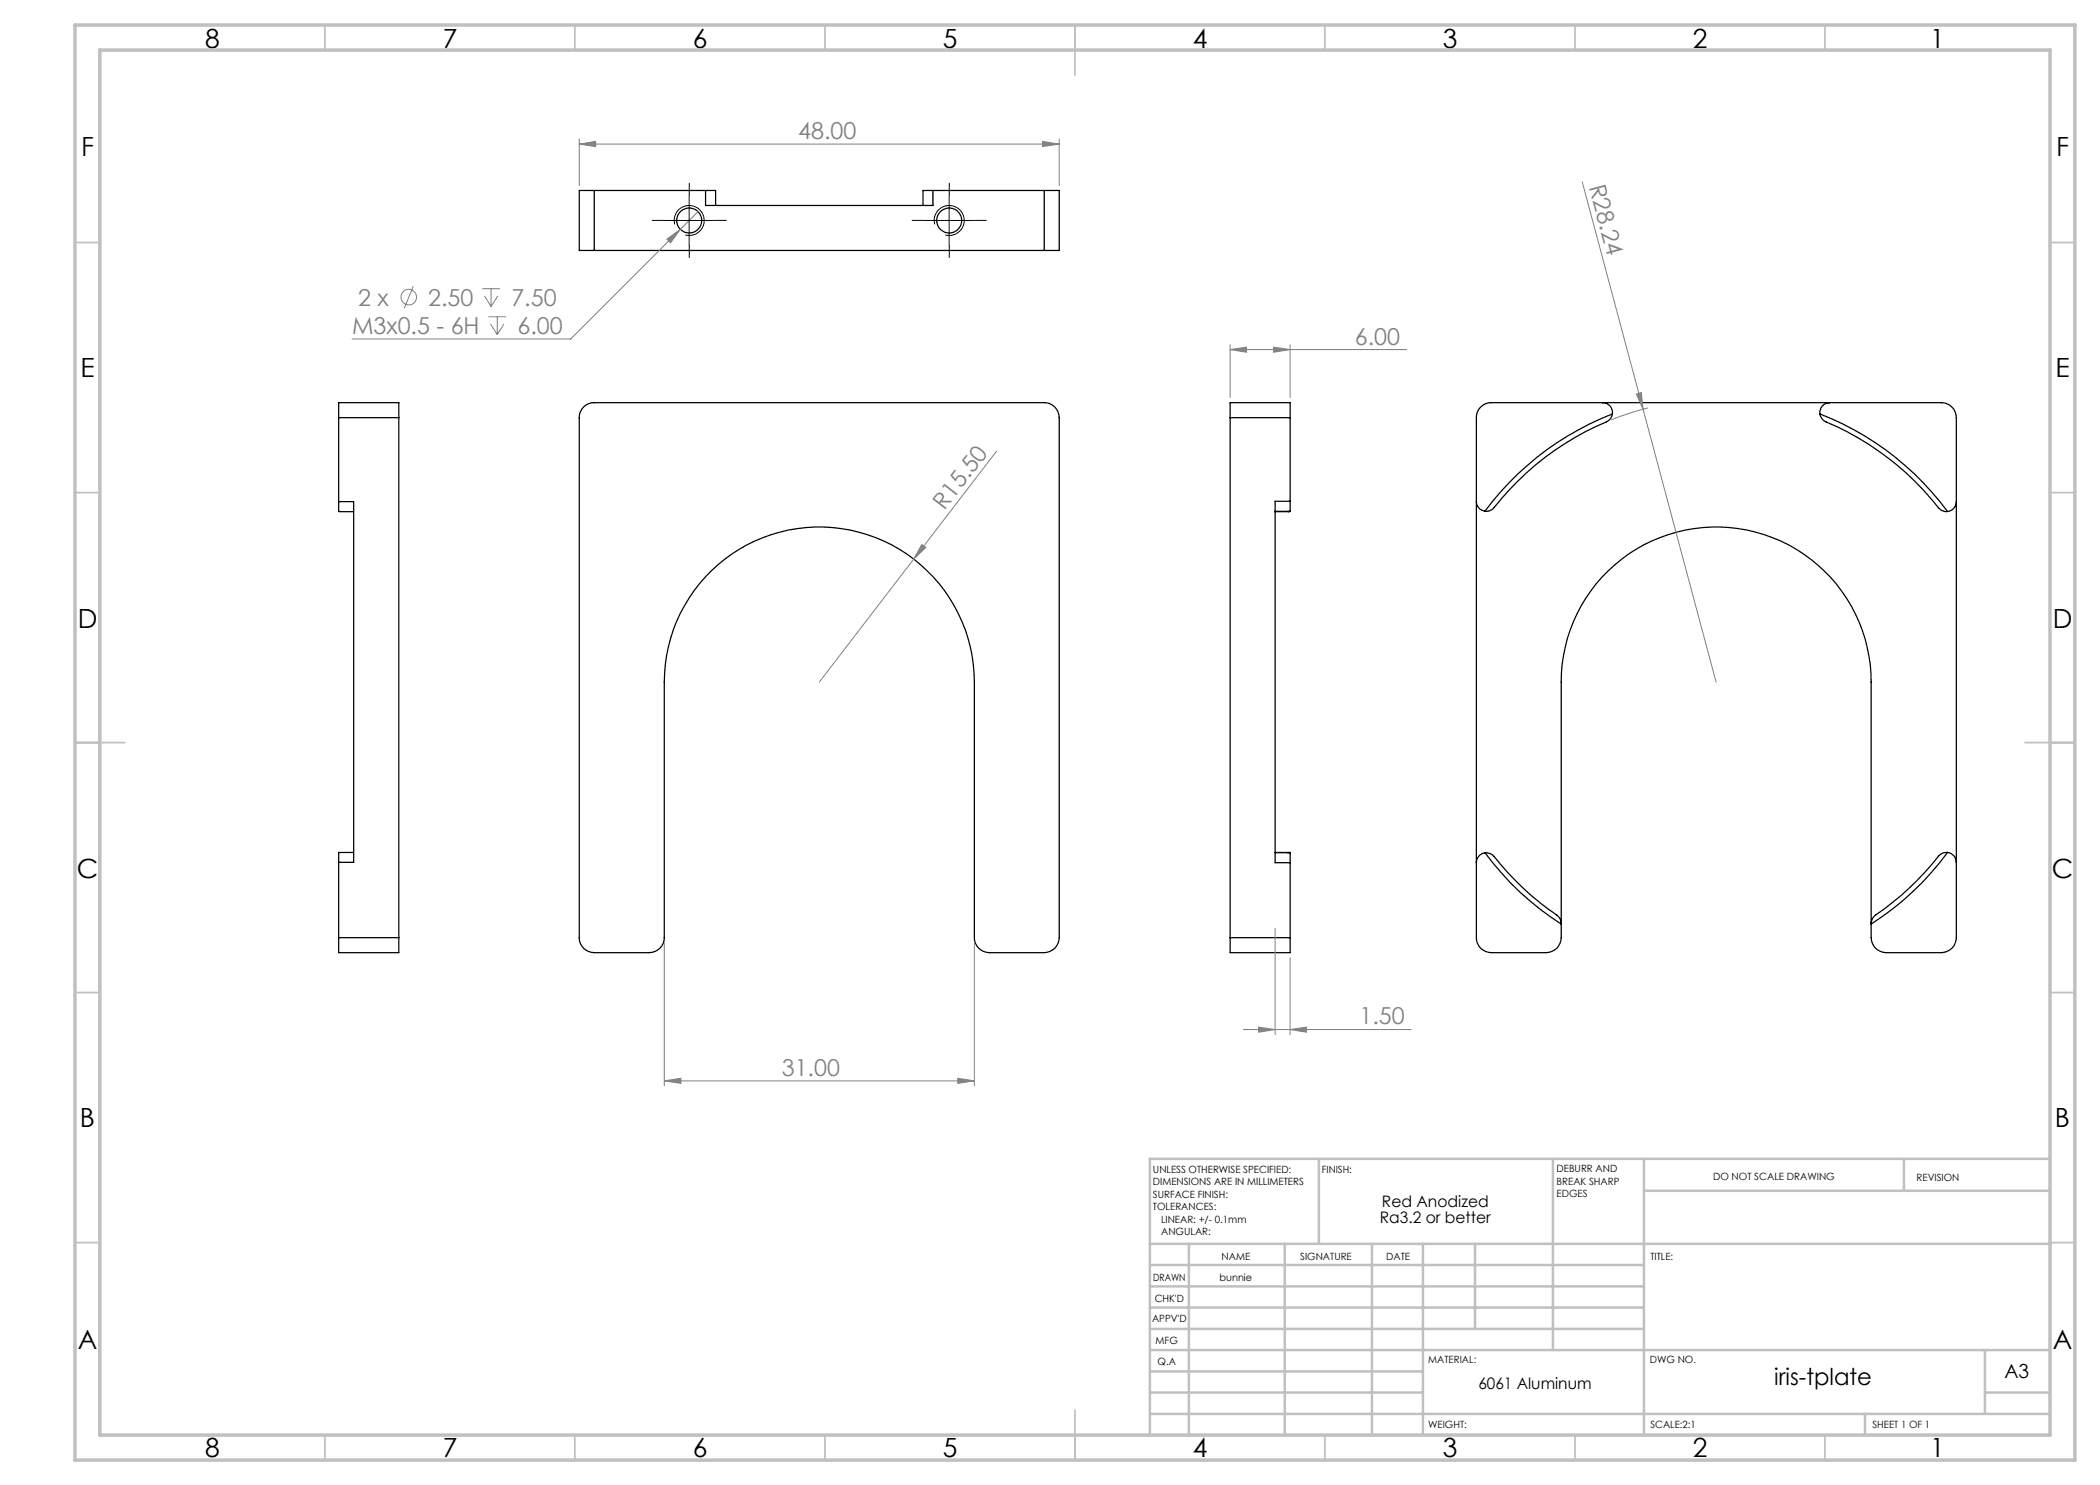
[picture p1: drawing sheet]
<svg xmlns="http://www.w3.org/2000/svg" width="420mm" height="297mm" viewBox="0 0 420 297" stroke-linecap="round" stroke-linejoin="round" font-family="sans-serif">
<g fill="none" stroke="#000" stroke-width=".25">
<path d="M118.9 38.1h-3v12h3M118.9 38.1v12M118.9 38.1h22.2M141.1 38.1h2v3M141.1 38.1v3h45.5v-3M186.6 38.1h-2v3M186.6 38.1h22.2M208.8 38.1h3v12h-3M208.8 38.1v12M118.9 50.1h89.9M67.7 83.5v-3h12.1v3M67.7 83.5h12.1"/>
<path d="M67.7 83.5v16.8M79.8 83.5v104M116.7 81.4a2.88 2.88 0 0 1 2.2-.9h89.9a3 3 0 0 1 3 3v104a3 3 0 0 1-3 3h-10.9a3 3 0 0 1-3-3v-51.1a31 31 0 0 0-31-31 31 31 0 0 0-31 31v51.1a3 3 0 0 1-3 3h-11a2.95 2.95 0 0 1-3-3v-104a2.87 2.87 0 0 1 .8-2.1zM246 83.5v-3h12v3M246 83.5h12M246 83.5v104M258 83.5v16.8M296.1 81.4a2.88 2.88 0 0 1 2.2-.9h90a3 3 0 0 1 3 3v104a3 3 0 0 1-3 3h-11.1a3 3 0 0 1-3-3v-51.1a31 31 0 0 0-31-31 31 31 0 0 0-31 31v51.1a3 3 0 0 1-3 3h-10.9a2.95 2.95 0 0 1-3-3v-104a2.87 2.87 0 0 1 .8-2.1zM320.5 80.5a1.96 1.96 0 0 1 2 2.3M322.5 82.8a2 2 0 0 1-1.2 1.6 56.2 56.2 0 0 0-22.6 17.3 1.87 1.87 0 0 1-1.7 .5M322.5 82.8a57.4 57.4 0 0 0-25.5 19.4M364 82.8a2.08 2.08 0 0 0 1.2 1.6 57.5 57.5 0 0 1 22.9 17.5l1 .4h.4"/>
<path d="M364 82.8a57.4 57.4 0 0 1 25.5 19.5M366 80.5a1.96 1.96 0 0 0-2 2.3M67.7 100.3v2h.2M67.7 100.3h3v72.2h-3M67.9 102.3h2.8M255 102.3h2.8M258 100.3v1.9M258 102.2l-.5 .1M258 102.2l-3 .1M258 100.3h-3v72.2h3M295.3 100.3a1.94 1.94 0 0 0 1.7 1.9M391.3 100.3a2 2 0 0 1-1.8 2"/>
<path d="M67.7 172.5v15M70.7 170.5h-3v2M255 170.5l3 .1M255 170.5h2.8M257.5 170.5l.5 .1M258 170.6v1.9M258 172.5v15M297 170.6a2.07 2.07 0 0 1 1.8 .7 56.6 56.6 0 0 0 12.6 11.8 1.96 1.96 0 0 1 .8 1.6M297 170.6a56.4 56.4 0 0 0 15.2 14.2M297 170.6a2.01 2.01 0 0 0-1.7 1.9M389.5 170.5a57.5 57.5 0 0 1-15.3 14.3M389.5 170.5a1.99 1.99 0 0 0-1.8 .7 59.6 59.6 0 0 1-13 12.2l-.3 .4-.2 .9"/>
<path d="M389.5 170.5a2 2 0 0 1 1.8 2M67.7 187.5v3h12.1v-3M67.7 187.5h12.1M246 187.5v3h12v-3M246 187.5h12"/>
<circle cx="137.8" cy="44.1" r="2.51"/>
<circle cx="189.8" cy="44.1" r="2.51"/>
</g>
<g fill="none" stroke="#808080" stroke-width=".2">
<path d="M115.9 28.8l3.2-.5v1zM115.9 27.8v9.3M115.9 28.8h95.9M208.5 28.3l3.3 .5-3.3 .5zM211.8 27.8v9.3M316.4 36.4l12.2 45.4M82.7 57.2l-1.8 4.5M96.4 57.7h3.6M96.9 59.2l1.3 2.1M98.2 57.7v3.6M99.6 59.2l-1.4 2.1M133.4 47.8l2.7-1.9-2 2.7z"/>
<path d="M139.6 42.3l-25.5 25.5h-43.7M97.7 63.4h3.5M98.1 64.8l1.3 2.1M99.4 63.4v3.5M100.8 64.8l-1.4 2.1M246 69.9l3.3-.5v1zM246 68.9v10.6M246 69.9h35.3M254.7 69.4l3.3 .5-3.3 .5zM258 68.9v10.6M327.3 78.8l1-.3 .3 3.3zM199.3 90.3l-16.6 21.5"/>
<path d="M328.6 81.8l14.6 54.6M329.6 81.6l-3.7 1.1-3.7 1.3M182.7 111.8l-18.8 24.6M184.4 108.9l.8 .6-2.5 2.3zM132.9 188.5v28.7M194.9 188.5v28.7M255 185.7v21.2M258 191.5v15.4M132.9 216.2l3.3-.6v1.1zM132.9 216.2h62M191.6 215.6l3.3 .6-3.3 .5zM248.7 205.9h33.5"/>
<path d="M251.7 205.4l3.3 .5-3.3 .5zM258 205.9l3.3-.5v1z"/>
<circle cx="81.8" cy="59.4" r="1.55"/>
</g>
<path d="M137.8 39.1v10M189.8 39.1v10M132.8 44.1h10M134.9 44.9a2.99 2.99 0 0 1 2.7-3.8 2.99 2.99 0 0 1 3.2 3.3 2.99 2.99 0 0 1-3.7 2.6M184.8 44.1h10M186.9 44.9a2.99 2.99 0 0 1 2.7-3.8 2.99 2.99 0 0 1 3.2 3.3 2.99 2.99 0 0 1-3.7 2.6" fill="none" stroke="#000" stroke-width=".2"/>
<path d="M137.9 39.1v-2.5M189.9 39.1v-2.5M132.9 44.1h-2.5M137.9 49.1v2.5M142.9 44.1h2.5M184.9 44.1h-2.5M189.9 49.1v2.5M194.9 44.1h2.5" fill="none" stroke="#000" stroke-width=".2" stroke-dasharray="15.2 1.3 1.3 1.3" stroke-linecap="butt"/>
<g fill="none" stroke="#c0c0c0" stroke-width=".35">
<path d="M65 5v5M115 5v5M165 5v5M215 5v10M265 5v5M315 5v5M365 5v5M15 48.5h5M410 48.5h5M15 98.5h5M410 98.5h5M15 148.5h10"/>
<path d="M405 148.5h10M15 198.5h5M410 198.5h5M15 248.5h5M410 248.5h5M65 287v5M115 287v5M165 287v5M215 282v10M265 287v5M315 287v5M365 287v5"/>
</g>
<g fill="none" stroke="#c0c0c0" stroke-width=".5">
<path d="M263.8 231.8v17M310.6 231.8v38.2M328.8 231.8v55.2M328.8 238.2h81.2M380.8 231.8v6.4M410 231.8h-180v55.2M230 248.8h180M230 257.3h98.8M230 253h98.8M237.8 248.8v38.2M257 248.8v38.2M274.4 248.8v38.2"/>
<path d="M284.6 248.8v38.2M295 248.8v17M230 265.8h98.8M230 261.5h98.8M230 278.5h54.6M230 274.3h54.6M230 270h180M397 278.5h13M397 270v12.8M230 282.8h180M373 282.8v4.2"/>
</g>
<path d="M15 5h400v287h-400zM20 10h390v277h-390z" fill="none" stroke="#c0c0c0" stroke-width=".7"/>
<g fill="#808080">
<path d="M327.3 78.8l1-.3 .3 3.3z"/>
<path d="M184.4 108.9l.8 .6-2.5 2.3z"/>
<path d="M132.9 216.2l3.3-.6v1.1zM191.6 215.6l3.3 .6-3.3 .5zM246 69.9l3.3-.5v1zM254.7 69.4l3.3 .5-3.3 .5zM133.4 47.8l.7 .8 2-2.7zM115.9 28.8l3.2-.5v1zM208.5 28.3l3.3 .5-3.3 .5z"/>
<path d="M251.7 205.4l3.3 .5-3.3 .5zM258 205.9l3.3-.5v1z"/>
</g>
<g font-size="5.3">
<text x="41" y="9.5">8</text>
<text x="88.5" y="9.5">7</text>
<text x="138.5" y="9.5">6</text>
<text x="188.5" y="9.5">5</text>
<text x="238.5" y="9.5">4</text>
<text x="288.5" y="9.5">3</text>
<text x="338.5" y="9.5">2</text>
<text x="386" y="9.5">1</text>
<text x="16.2" y="31.3">F</text>
<text x="411.2" y="31.3">F</text>
<text x="16.1" y="75.5">E</text>
<text x="411.1" y="75.5">E</text>
<text x="15.5" y="125.5">D</text>
<text x="410.5" y="125.5">D</text>
<text x="15.4" y="175.5">C</text>
<text x="410.4" y="175.5">C</text>
<text x="16" y="225.5">B</text>
<text x="411" y="225.5">B</text>
<text x="15.5" y="269.8">A</text>
<text x="410.5" y="269.8">A</text>
<text x="41" y="291.5">8</text>
<text x="88.5" y="291.5">7</text>
<text x="138.5" y="291.5">6</text>
<text x="188.5" y="291.5">5</text>
<text x="238.5" y="291.5">4</text>
<text x="288.5" y="291.5">3</text>
<text x="338.5" y="291.5">2</text>
<text x="386" y="291.5">1</text>
</g>
<g font-size="4.7" fill="#808080">
<text x="159.7" y="27.8">48.00</text>
<text x="317.8" y="37.3" transform="rotate(75 317.8 37.3)">R28.24</text>
<text x="71.7" y="61.1">2 x</text>
<text x="85.6" y="61.1">2.50</text>
<text x="102.3" y="61.1">7.50</text>
<text x="70.4" y="66.7">M3x0.5 - 6H</text>
<text x="103.5" y="66.7">6.00</text>
<text x="271" y="68.9">6.00</text>
<text x="188.9" y="102.2" transform="rotate(-52 188.9 102.2)">R15.50</text>
<text x="271.9" y="204.9">1.50</text>
<text x="156.4" y="215.1">31.00</text>
</g>
<text font-size="4.7" x="354.8" y="277">iris-tplate</text>
<text font-size="3.9" x="400.9" y="275.5">A3</text>
<g font-size="3.2">
<text x="276" y="244.6">Ra3.2 or better</text>
<text x="276.4" y="241.4">Red Anodized</text>
<text x="295.7" y="277.9">6061 Aluminum</text>
</g>
<g font-size="2">
<text x="230.6" y="234.6">UNLESS OTHERWISE SPECIFIED:</text>
<text x="230.6" y="237.1">DIMENSIONS ARE IN MILLIMETERS</text>
<text x="230.6" y="239.6">SURFACE FINISH:</text>
<text x="264.4" y="234.6">FINISH:</text>
<text x="311.3" y="234.5">DEBURR AND</text>
<text x="311.3" y="237">BREAK SHARP</text>
<text x="311.3" y="239.5">EDGES</text>
<text x="342.6" y="236">DO NOT SCALE DRAWING</text>
<text x="383.3" y="236.2">REVISION</text>
<text x="230.6" y="242.1">TOLERANCES:</text>
<text x="232.2" y="244.6">LINEAR: +/- 0.1mm</text>
<text x="232.2" y="247.1">ANGULAR:</text>
<text x="244.3" y="252">NAME</text>
<text x="260" y="251.9">SIGNATURE</text>
<text x="277.2" y="251.9">DATE</text>
<text x="330.1" y="251.9">TITLE:</text>
<text x="230.6" y="256.1">DRAWN</text>
<text x="243.9" y="256.1">bunnie</text>
<text x="230.9" y="260.3">CHK'D</text>
<text x="230.4" y="264.4">APPV'D</text>
<text x="231.1" y="268.8">MFG</text>
<text x="231.5" y="273">Q.A</text>
<text x="285.6" y="272.5">MATERIAL:</text>
<text x="330" y="272.5">DWG NO.</text>
<text x="285.6" y="285.5">WEIGHT:</text>
<text x="330.1" y="285.6">SCALE:2:1</text>
<text x="374.5" y="285.6">SHEET 1 OF 1</text>
</g>
</svg>
